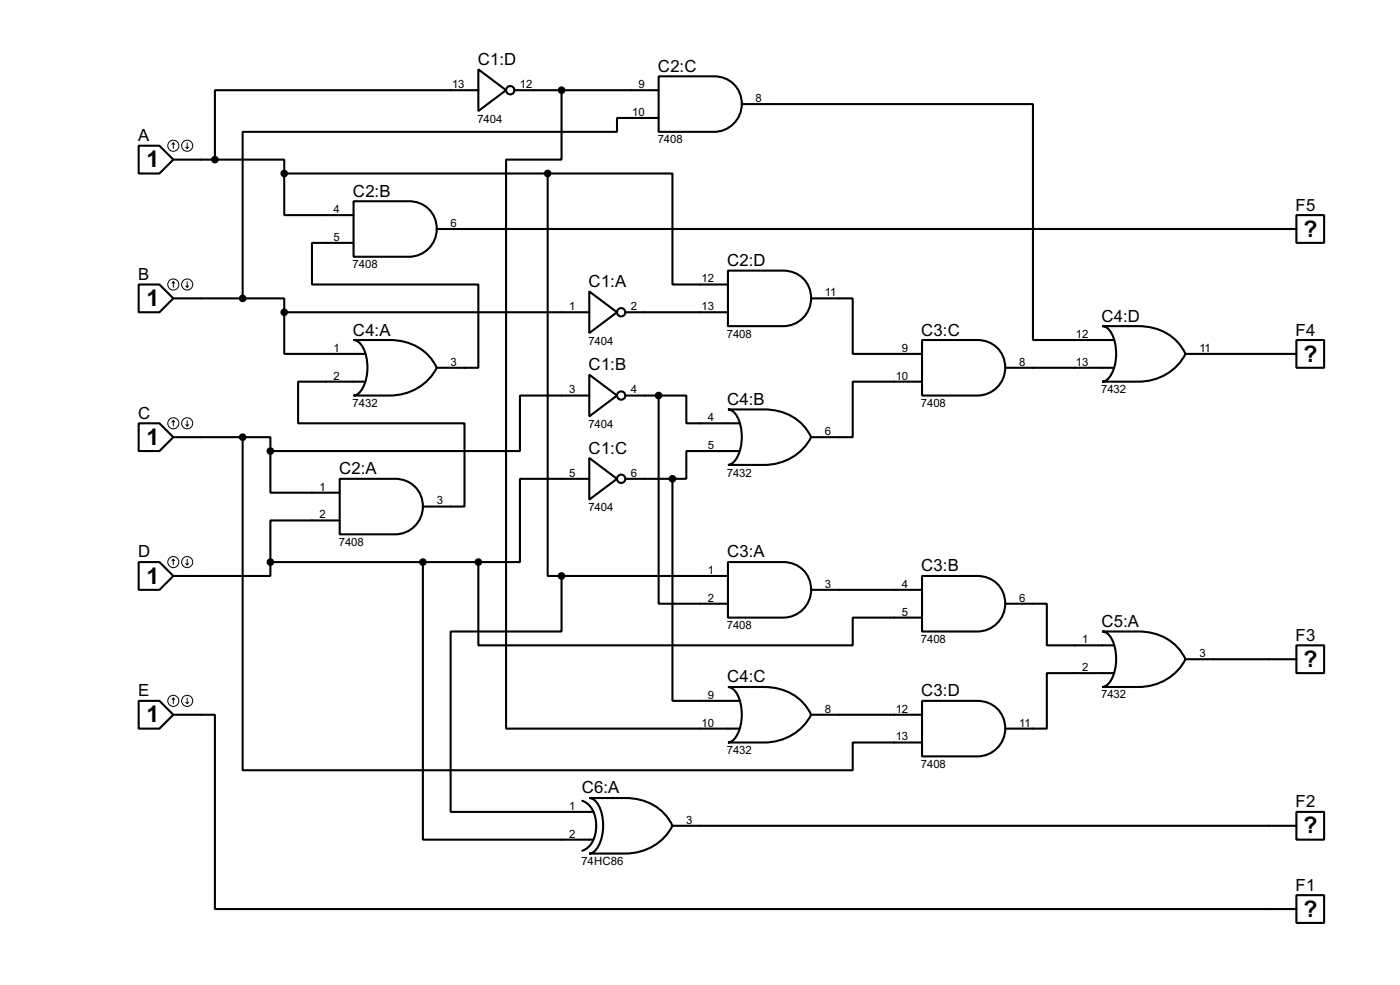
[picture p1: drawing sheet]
<svg xmlns="http://www.w3.org/2000/svg" width="256mm" height="180mm" viewBox="0 0 256 180" stroke-linecap="round" stroke-linejoin="round" font-family="sans-serif">
<g fill="none" stroke="#000" stroke-width=".38">
<path d="M87.6 12.7l5.1 3.8-5.1 3.8zM87.6 16.5h-48.2v12.7M94.2 16.5h26.4M102.9 16.5v12.7h-10.2v104.1h42.7M120.6 14h10.2a5.1 5.1 0 0 1 5.1 5 5.1 5.1 0 0 1-5.1 5.1h-10.2zM135.9 19h53.3v43.2h14.8M25.4 26.7h3.8l2.5 2.5-2.5 2.5h-3.8zM31.7 29.2h7.7M39.4 29.2h12.7v2.5M52.1 31.7v7.7h12.7M52.1 31.7h48.2M64.8 36.8h10.1a5.1 5.1 0 0 1 5.1 5.1 5.1 5.1 0 0 1-5.1 5.1h-10.1z"/>
<path d="M100.3 31.7h22.9v20.4h10.1M100.3 31.7v73.7h2.6M120.6 21.6h-7.6v2.5h-68.6v30.5M237.5 39.4h5.1v5h-5.1zM25.4 52.1h3.8l2.5 2.5-2.5 2.5h-3.8zM31.7 54.6h12.7M44.4 54.6h7.7v2.5M52.1 57.1v7.7h14.7M52.1 57.1h55.8M64.8 44.4h-7.7v7.7h30.5v15.2h-7.6M80 41.9h157.5M107.9 53.3l5.1 3.8-5.1 3.9z"/>
<path d="M114.6 57.1h18.7M133.3 49.5h10.2a5.1 5.1 0 0 1 5.1 5.1 5.1 5.1 0 0 1-5.1 5.1h-10.2zM148.6 54.6h7.6v10.2h12.7M201.9 59.7h6.6a9.2 9.2 0 0 1 8.7 5.1 9.5 9.5 0 0 1-8.7 5h-6.6a2.29 2.29 0 0 0 1.8-1.4 8.4 8.4 0 0 0-.4-7.9l-.9-.7zM25.4 77.5h3.8l2.5 2.5-2.5 2.5h-3.8zM64.8 62.2h6.6a9.2 9.2 0 0 1 8.6 5.1 9.5 9.5 0 0 1-8.6 5.1h-6.6a2.29 2.29 0 0 0 1.7-1.5 8.4 8.4 0 0 0-.4-7.9l-.9-.7zM66.8 69.8h-12.2v7.7h30.5v15.2h-7.6M107.9 68.6l5.1 3.8-5.1 3.8zM107.9 72.4h-12.7v10.1h-45.7M114.6 72.4h6M120.6 72.4h5.1v5.1h9.7M120.6 72.4v38.1h12.7"/>
<path d="M133.3 74.9h6.7a9.2 9.2 0 0 1 8.6 5.1 9.5 9.5 0 0 1-8.6 5.1h-6.7a2.29 2.29 0 0 0 1.8-1.5 8.4 8.4 0 0 0-.4-7.9l-.9-.7zM168.9 62.2h10.2a5.1 5.1 0 0 1 5 5.1 5.1 5.1 0 0 1-5 5.1h-10.2zM168.9 69.8h-12.7v10.2h-7.6M184.1 67.3h19.9M217.2 64.8h20.3M237.5 62.2h5.1v5.1h-5.1zM31.7 80h12.7M44.4 80h5.1v2.5M44.4 80v61h111.8v-5.1h12.7M49.5 82.5v7.7h12.7M62.2 87.6h10.2a5.1 5.1 0 0 1 5.1 5.1 5.1 5.1 0 0 1-5.1 5.1h-10.2zM62.2 95.2h-12.7v7.7"/>
<path d="M107.9 83.8l5.1 3.8-5.1 3.8zM107.9 87.6h-12.7v15.3h-7.6M114.6 87.6h8.6M123.2 87.6v40.7h12.2M135.4 82.5h-9.7v5.1h-2.5M25.4 102.9h3.8l2.5 2.5-2.5 2.5h-3.8zM49.5 102.9v2.5h-17.8M49.5 102.9h38.1M77.5 102.9v50.8h31.2M87.6 102.9v15.2h68.6v-5.1h12.7M102.9 105.4v10.2h-20.4v33h26.2M102.9 105.4h30.4"/>
<path d="M133.3 102.9h10.2a5.1 5.1 0 0 1 5.1 5 5.1 5.1 0 0 1-5.1 5.1h-10.2zM148.6 107.9h20.3M168.9 105.4h10.2a5.1 5.1 0 0 1 5 5.1 5.1 5.1 0 0 1-5 5.1h-10.2zM184.1 110.5h7.7v7.6h12.2M201.9 115.6h6.6a9.2 9.2 0 0 1 8.7 5 9.5 9.5 0 0 1-8.7 5.1h-6.6a2.29 2.29 0 0 0 1.8-1.5 8.4 8.4 0 0 0-.4-7.8l-.9-.7zM237.5 118.1h5.1v5.1h-5.1zM25.4 128.3h3.8l2.5 2.5-2.5 2.5h-3.8zM31.7 130.8h7.7v35.6h198.1M133.3 125.7h6.7a9.2 9.2 0 0 1 8.6 5.1 9.5 9.5 0 0 1-8.6 5.1h-6.7a2.29 2.29 0 0 0 1.8-1.5 8.4 8.4 0 0 0-.4-7.9l-.9-.7zM148.6 130.8h20.3M168.9 128.3h10.2a5.1 5.1 0 0 1 5 5 5.1 5.1 0 0 1-5 5.1h-10.2zM204 123.2h-12.2v10.1h-7.7"/>
<path d="M217.2 120.6h20.3M106.7 146.6a4.5 4.5 0 0 1 2.5 4.5 4.5 4.5 0 0 1-2.5 4.6M107.9 146h6.7a9.2 9.2 0 0 1 8.6 5.1 9.5 9.5 0 0 1-8.6 5.1h-6.7a2.29 2.29 0 0 0 1.8-1.5 8.4 8.4 0 0 0-.4-7.8l-.9-.8zM123.2 151.1h114.3M237.5 148.6h5.1v5.1h-5.1zM237.5 163.8h5.1v5.1h-5.1z"/>
<circle cx="93.5" cy="16.5" r=".76"/>
<circle cx="113.8" cy="57.2" r=".76"/>
<circle cx="113.8" cy="72.4" r=".76"/>
<circle cx="113.8" cy="87.6" r=".76"/>
</g>
<g fill="none" stroke="#000" stroke-width=".18">
<path d="M31.7 26.2l-.2 .2M31.7 26.2l.3 .2M31.7 26.2v1M34 26.9l.3 .3M34.3 26.2v1M34.5 26.9l-.2 .3M31.7 51.6v1M31.7 51.6l-.2 .2M31.7 51.6l.3 .2M34 52.3l.3 .3M34.3 51.6v1M34.5 52.3l-.2 .3"/>
<path d="M31.7 77v1M31.7 77l-.2 .2M31.7 77l.3 .2M34 77.7l.3 .3M34.3 77v1M34.5 77.7l-.2 .3M31.7 102.4v1M31.7 102.4l-.2 .2M31.7 102.4l.3 .2M34 103.1l.3 .3M34.3 102.4v1M34.5 103.1l-.2 .3"/>
<path d="M31.7 127.8v1M31.7 127.8l-.2 .2M31.7 127.8l.3 .2M34 128.5l.3 .3M34.3 127.8v1M34.5 128.5l-.2 .3"/>
<circle cx="31.7" cy="26.7" r="1.02"/>
<circle cx="34.3" cy="26.7" r="1.02"/>
<circle cx="31.7" cy="52.1" r="1.02"/>
<circle cx="34.3" cy="52.1" r="1.02"/>
<circle cx="31.7" cy="77.5" r="1.02"/>
<circle cx="34.3" cy="77.5" r="1.02"/>
<circle cx="31.7" cy="102.9" r="1.02"/>
<circle cx="34.3" cy="102.9" r="1.02"/>
<circle cx="31.7" cy="128.3" r="1.02"/>
<circle cx="34.3" cy="128.3" r="1.02"/>
</g>
<g fill="#000" stroke="#000" stroke-width=".38">
<circle cx="102.9" cy="16.5" r=".51"/>
<circle cx="39.4" cy="29.2" r=".51"/>
<circle cx="52.1" cy="31.7" r=".51"/>
<circle cx="100.3" cy="31.7" r=".51"/>
<circle cx="44.4" cy="54.6" r=".51"/>
<circle cx="52.1" cy="57.1" r=".51"/>
<circle cx="120.6" cy="72.4" r=".51"/>
<circle cx="44.4" cy="80" r=".51"/>
<circle cx="49.5" cy="82.5" r=".51"/>
<circle cx="123.2" cy="87.6" r=".51"/>
<circle cx="49.5" cy="102.9" r=".51"/>
<circle cx="77.5" cy="102.9" r=".51"/>
<circle cx="87.6" cy="102.9" r=".51"/>
<circle cx="102.9" cy="105.4" r=".51"/>
</g>
<g font-size="4.7">
<text x="26.8" y="30.6">1</text>
<text x="238.8" y="43.3">?</text>
<text x="26.8" y="56">1</text>
<text x="238.8" y="66.2">?</text>
<text x="26.8" y="81.4">1</text>
<text x="26.8" y="106.8">1</text>
<text x="238.8" y="122">?</text>
<text x="26.8" y="132.2">1</text>
<text x="238.8" y="152.5">?</text>
<text x="238.8" y="167.8">?</text>
</g>
<g font-size="3.4">
<text x="87.5" y="11.9">C1:D</text>
<text x="120.5" y="13.2">C2:C</text>
<text x="25.3" y="25.9">A</text>
<text x="64.7" y="36">C2:B</text>
<text x="237.3" y="38.6">F5</text>
<text x="25.3" y="51.3">B</text>
<text x="107.8" y="52.5">C1:A</text>
<text x="133.2" y="48.7">C2:D</text>
<text x="201.8" y="58.9">C4:D</text>
<text x="64.7" y="61.4">C4:A</text>
<text x="168.8" y="61.4">C3:C</text>
<text x="237.3" y="61.4">F4</text>
<text x="107.8" y="67.8">C1:B</text>
<text x="25.3" y="76.7">C</text>
<text x="133.2" y="74.1">C4:B</text>
<text x="107.8" y="83">C1:C</text>
<text x="62.1" y="86.8">C2:A</text>
<text x="25.3" y="102">D</text>
<text x="133.2" y="102">C3:A</text>
<text x="168.8" y="104.6">C3:B</text>
<text x="201.8" y="114.7">C5:A</text>
<text x="237.3" y="117.3">F3</text>
<text x="133.2" y="124.9">C4:C</text>
<text x="25.3" y="127.4">E</text>
<text x="168.8" y="127.4">C3:D</text>
<text x="106.6" y="145.2">C6:A</text>
<text x="237.3" y="147.7">F2</text>
<text x="237.3" y="163">F1</text>
</g>
<g font-size="2.3">
<text x="82.8" y="16.1">13</text>
<text x="95.2" y="16.1">12</text>
<text x="117" y="16.1">9</text>
<text x="87.5" y="22.4">7404</text>
<text x="115.8" y="21.2">10</text>
<text x="138.4" y="18.7">8</text>
<text x="120.5" y="26.2">7408</text>
<text x="61.1" y="39">4</text>
<text x="82.5" y="41.5">6</text>
<text x="61.1" y="44.1">5</text>
<text x="64.6" y="49.1">7408</text>
<text x="128.5" y="51.7">12</text>
<text x="104.3" y="56.8">1</text>
<text x="115.6" y="56.8">2</text>
<text x="128.5" y="56.8">13</text>
<text x="151.1" y="54.2">11</text>
<text x="61.1" y="64.4">1</text>
<text x="107.8" y="63.1">7404</text>
<text x="133.1" y="61.8">7408</text>
<text x="165.2" y="64.4">9</text>
<text x="197.1" y="61.8">12</text>
<text x="219.7" y="64.4">11</text>
<text x="61.1" y="69.5">2</text>
<text x="82.5" y="66.9">3</text>
<text x="164.1" y="69.5">10</text>
<text x="186.7" y="66.9">8</text>
<text x="197.1" y="66.9">13</text>
<text x="201.7" y="72">7432</text>
<text x="64.6" y="74.5">7432</text>
<text x="104.3" y="72">3</text>
<text x="115.6" y="72">4</text>
<text x="129.7" y="77.1">4</text>
<text x="168.7" y="74.5">7408</text>
<text x="107.8" y="78.3">7404</text>
<text x="129.7" y="82.2">5</text>
<text x="151.1" y="79.6">6</text>
<text x="58.5" y="89.8">1</text>
<text x="104.3" y="87.2">5</text>
<text x="115.6" y="87.2">6</text>
<text x="133.1" y="87.2">7432</text>
<text x="58.5" y="94.9">2</text>
<text x="80" y="92.3">3</text>
<text x="107.8" y="93.5">7404</text>
<text x="62.1" y="99.9">7408</text>
<text x="129.7" y="105">1</text>
<text x="151.1" y="107.6">3</text>
<text x="165.2" y="107.6">4</text>
<text x="129.7" y="110.1">2</text>
<text x="165.2" y="112.6">5</text>
<text x="186.7" y="110.1">6</text>
<text x="133.1" y="115.1">7408</text>
<text x="168.7" y="117.6">7408</text>
<text x="198.2" y="117.7">1</text>
<text x="198.2" y="122.8">2</text>
<text x="219.7" y="120.3">3</text>
<text x="129.7" y="127.9">9</text>
<text x="151.1" y="130.4">8</text>
<text x="164.1" y="130.4">12</text>
<text x="201.7" y="127.8">7432</text>
<text x="128.5" y="133">10</text>
<text x="133.1" y="138">7432</text>
<text x="164.1" y="135.5">13</text>
<text x="186.7" y="133">11</text>
<text x="168.7" y="140.5">7408</text>
<text x="104.3" y="148.2">1</text>
<text x="104.3" y="153.3">2</text>
<text x="125.7" y="150.7">3</text>
<text x="106.5" y="158.3">74HC86</text>
</g>
</svg>
